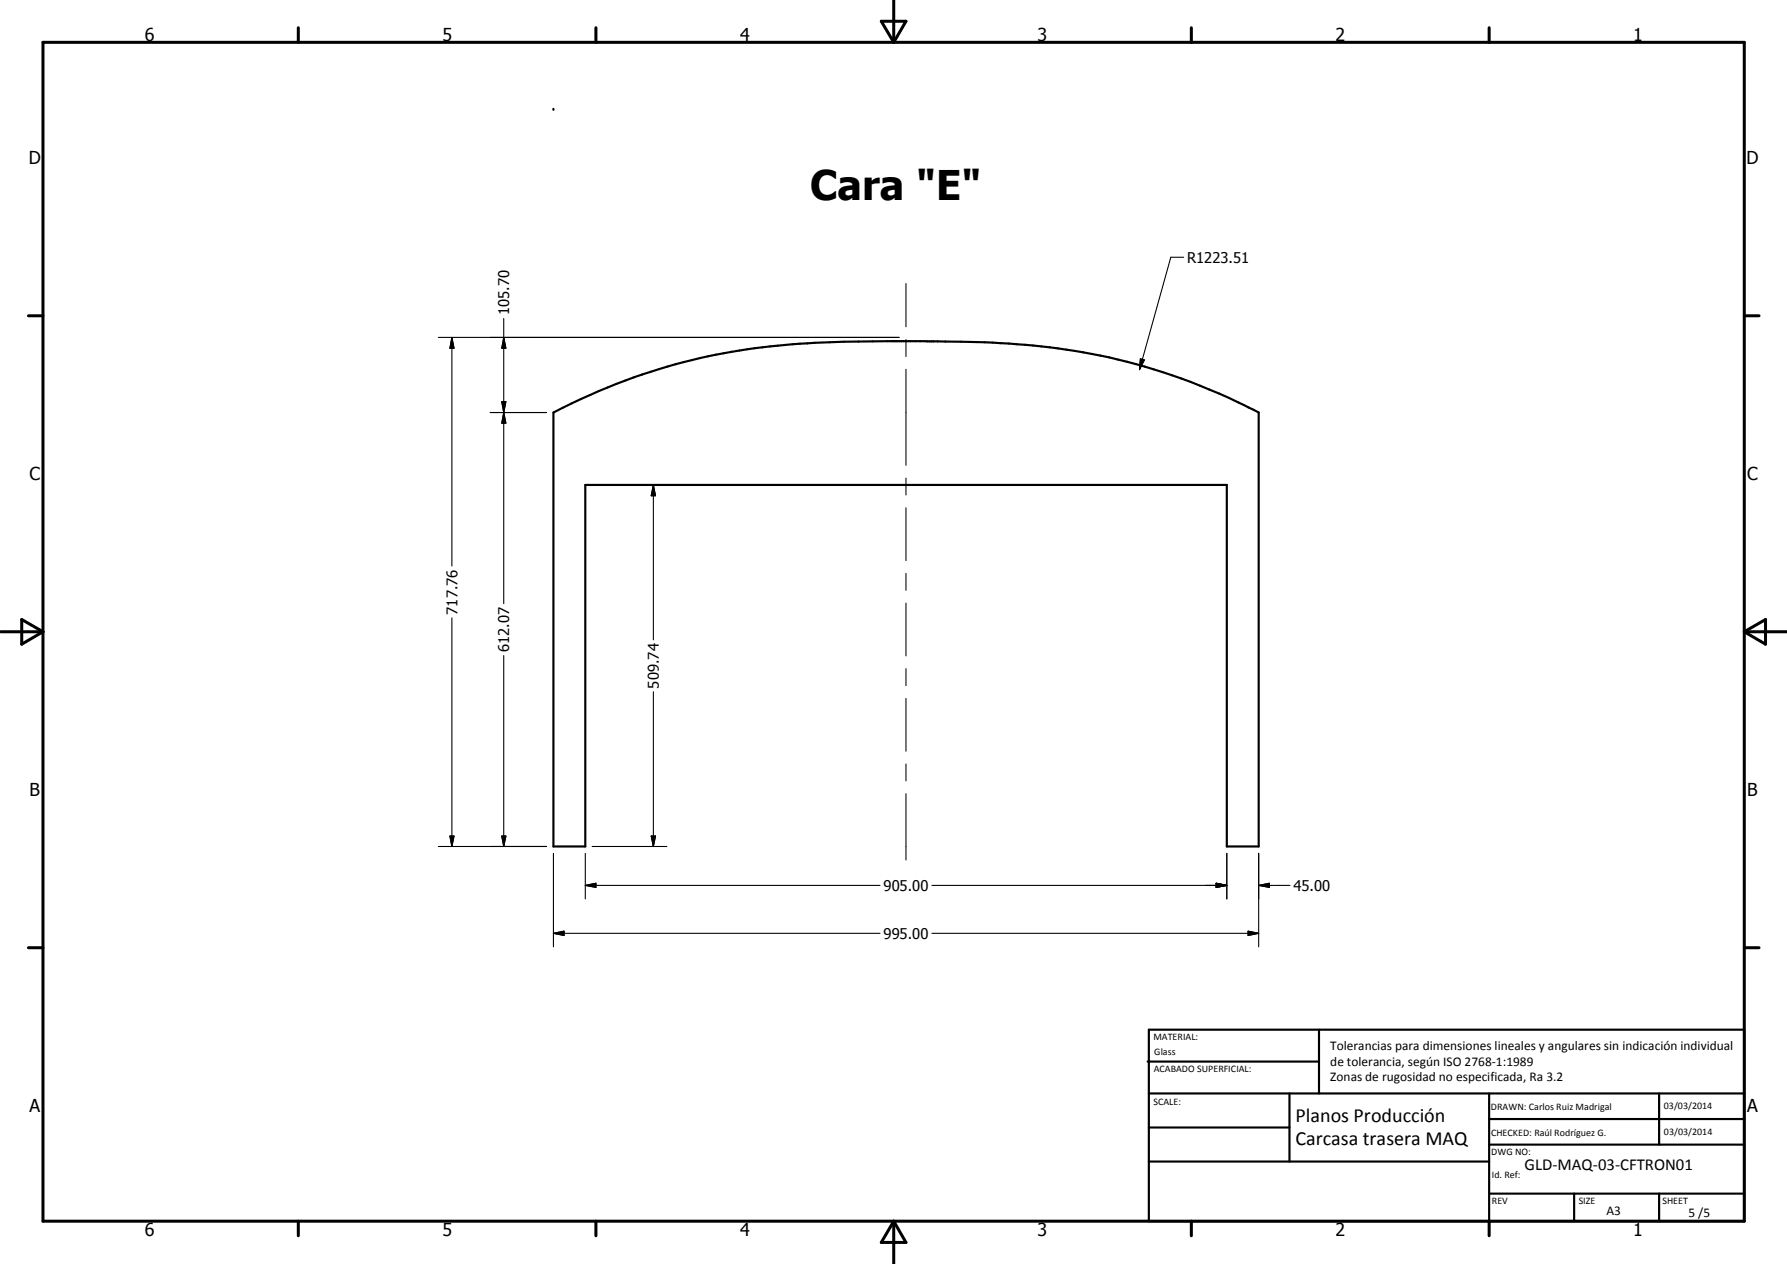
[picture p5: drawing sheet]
<svg xmlns="http://www.w3.org/2000/svg" width="420mm" height="297mm" viewBox="0 0 420 297" stroke-linecap="round" stroke-linejoin="round" font-family="sans-serif">
<g fill="none" stroke="#000" stroke-width=".51">
<path d="M130.1 96.9a143.8 143.8 0 0 1 61.4-16.3 605.4 605.4 0 0 1 41.9-.1 144 144 0 0 1 62.5 16.4v102h-7.5v-84.9h-150.8v84.9h-7.5zM269.8 249.5h40.3M270.1 242h140v45h-140zM270.1 257h140M303.2 257v16M310.1 242v15M350.1 257v30M390.1 257v12M270.1 265h33.1M270.1 273h80M350.1 269h60M350.1 263h60"/>
<path d="M350.1 280.5h60M370.1 280.5v6.5M390.1 280.5v6.5"/>
</g>
<circle cx="130.1" cy="25.6" r=".25" fill="#000"/>
<g fill="none" stroke="#000" stroke-width=".71">
<path d="M10.1 9.9h400v277.1h-400zM70.1 6.5v3.4M140.1 6.5v3.4M207.2 5h5.8l-2.9 4.9zM210.1 0v9.9M280.1 6.5v3.4M350.1 6.5v3.4M6.7 74.2h3.4M410.1 74.2h3.5M.1 148.5h10M5.1 145.6l5 2.9-5 2.9zM410.1 148.5h10"/>
<path d="M410.1 148.5l5-2.9v5.8zM6.7 222.7h3.4M410.1 222.7h3.5M70.1 287v3.4M140.1 287v3.4M210.1 287v10M210.1 287l2.9 5h-5.8zM280.1 287v3.4M350.1 287v3.4"/>
</g>
<g fill="none" stroke="#000" stroke-width=".25">
<path d="M103.1 79.3h108.3M106.2 79.3l.6 2.5h-1zM106.2 79.3v53.7M118.4 79.3l.5 2.5h-.9zM118.4 74.8v67.1M213 66.6v10.2M213 79.8v4M278.3 60.5h-3l-7.4 26.4M115.3 96.9h13.2M118 94.4h.9l-.5 2.5zM118.4 96.9l.5 2.5h-.9zM213 86.8v22.5"/>
<path d="M268.1 84.3l1 .3-1.2 2.3zM153.6 114l.5 2.5h-1zM153.6 114v36.4M213 112.4v3.9M213 119.3v12.4M213 134.7v4M106.2 145.2v53.7M118.4 154.1v44.8M213 141.7v12.4M213 157.1v4M153.6 162.6v36.3M213 164.1v12.4"/>
<path d="M213 179.5v4M103.1 198.9h25.4M105.8 196.5h1l-.6 2.4zM118 196.5h.9l-.5 2.4zM139.2 198.9h17.6M153.1 196.5h1l-.5 2.4zM213 186.5v15.6M130.1 219.3l2.5-.5v1zM130.1 219.3h76.8M130.1 200.5v22M137.6 208.1l2.5-.5v.9zM137.6 208.1h69.3"/>
<path d="M137.6 200.5v10.7M219.1 208.1h69.3M219.1 219.3h76.8M286 207.6l2.4 .5-2.4 .4zM288.4 200.5v10.7M293.4 218.8l2.5 .5-2.5 .5zM295.9 208.1l2.5-.5v.9zM295.9 208.1h7.4M295.9 200.5v22"/>
</g>
<g fill="#000">
<path d="M106.2 79.3l.6 2.5h-1zM118 94.4h.9l-.5 2.5zM118.4 79.3l.5 2.5h-.9zM118.4 96.9l.5 2.5h-.9zM268.1 84.3l1 .3-1.2 2.3zM153.6 114l.5 2.5h-1zM105.8 196.5h1l-.6 2.4zM118 196.5h.9l-.5 2.4zM153.1 196.5h1l-.5 2.4zM130.1 219.3l2.5-.5v1zM137.6 208.1l2.5-.5v.9zM286 207.6l2.4 .5-2.4 .4z"/>
<path d="M293.4 218.8l2.5 .5-2.5 .5zM295.9 208.1l2.5-.5v.9z"/>
</g>
<text font-size="9.6" x="190.5" y="47">Cara &quot;E&quot;</text>
<g font-size="4.7">
<text x="304.6" y="263.7">Planos Producción</text>
<text x="304.6" y="269.1">Carcasa trasera MAQ</text>
</g>
<g font-size="4.2">
<text x="34" y="9.6">6</text>
<text x="104" y="9.6">5</text>
<text x="174" y="9.6">4</text>
<text x="244" y="9.6">3</text>
<text x="314" y="9.6">2</text>
<text x="384" y="9.6">1</text>
<text x="6.8" y="38.7">D</text>
<text x="410.6" y="38.7">D</text>
<text x="7" y="112.9">C</text>
<text x="410.8" y="112.9">C</text>
<text x="7" y="187.1">B</text>
<text x="410.8" y="187.1">B</text>
<text x="7" y="261.4">A</text>
<text x="410.8" y="261.4">A</text>
<text x="34" y="290.4">6</text>
<text x="104" y="290.4">5</text>
<text x="174" y="290.4">4</text>
<text x="244" y="290.4">3</text>
<text x="314" y="290.4">2</text>
<text x="384" y="290.4">1</text>
</g>
<text font-size="3.9" x="358.5" y="275">GLD-MAQ-03-CFTRON01</text>
<g font-size="3.5">
<text x="279.1" y="61.8">R1223.51</text>
<text x="119.7" y="74.1" transform="rotate(-90 119.7 74.1)">105.70</text>
<text x="107.6" y="144.4" transform="rotate(-90 107.6 144.4)">717.76</text>
<text x="119.7" y="153.2" transform="rotate(-90 119.7 153.2)">612.07</text>
<text x="154.9" y="161.8" transform="rotate(-90 154.9 161.8)">509.74</text>
<text x="207.8" y="209.3">905.00</text>
<text x="304.1" y="209.3">45.00</text>
<text x="207.8" y="220.6">995.00</text>
</g>
<g font-size="3.1">
<text x="312.7" y="246.8">Tolerancias para dimensiones lineales y angulares sin indicación individual</text>
<text x="312.7" y="250.4">de tolerancia, según ISO 2768-1:1989</text>
<text x="312.7" y="254">Zonas de rugosidad no especificada, Ra 3.2</text>
<text x="377.7" y="285.6">A3</text>
<text x="397" y="285.9">5 /5</text>
</g>
<g font-size="2.4">
<text x="271.2" y="244.4">MATERIAL:</text>
<text x="271.3" y="252">ACABADO SUPERFICIAL:</text>
<text x="271.4" y="247.9">Glass</text>
<text x="271.2" y="259.7">SCALE:</text>
<text x="350.6" y="260.8">DRAWN: Carlos Ruiz Madrigal</text>
<text x="391.2" y="260.6">03/03/2014</text>
<text x="350.6" y="266.9">CHECKED: Raúl Rodríguez G.</text>
<text x="391.2" y="266.7">03/03/2014</text>
<text x="350.6" y="271.4">DWG NO:</text>
<text x="350.8" y="276.9">Id. Ref:</text>
<text x="350.8" y="282.8">REV</text>
<text x="371.2" y="282.9">SIZE</text>
<text x="390.9" y="282.9">SHEET</text>
</g>
</svg>
